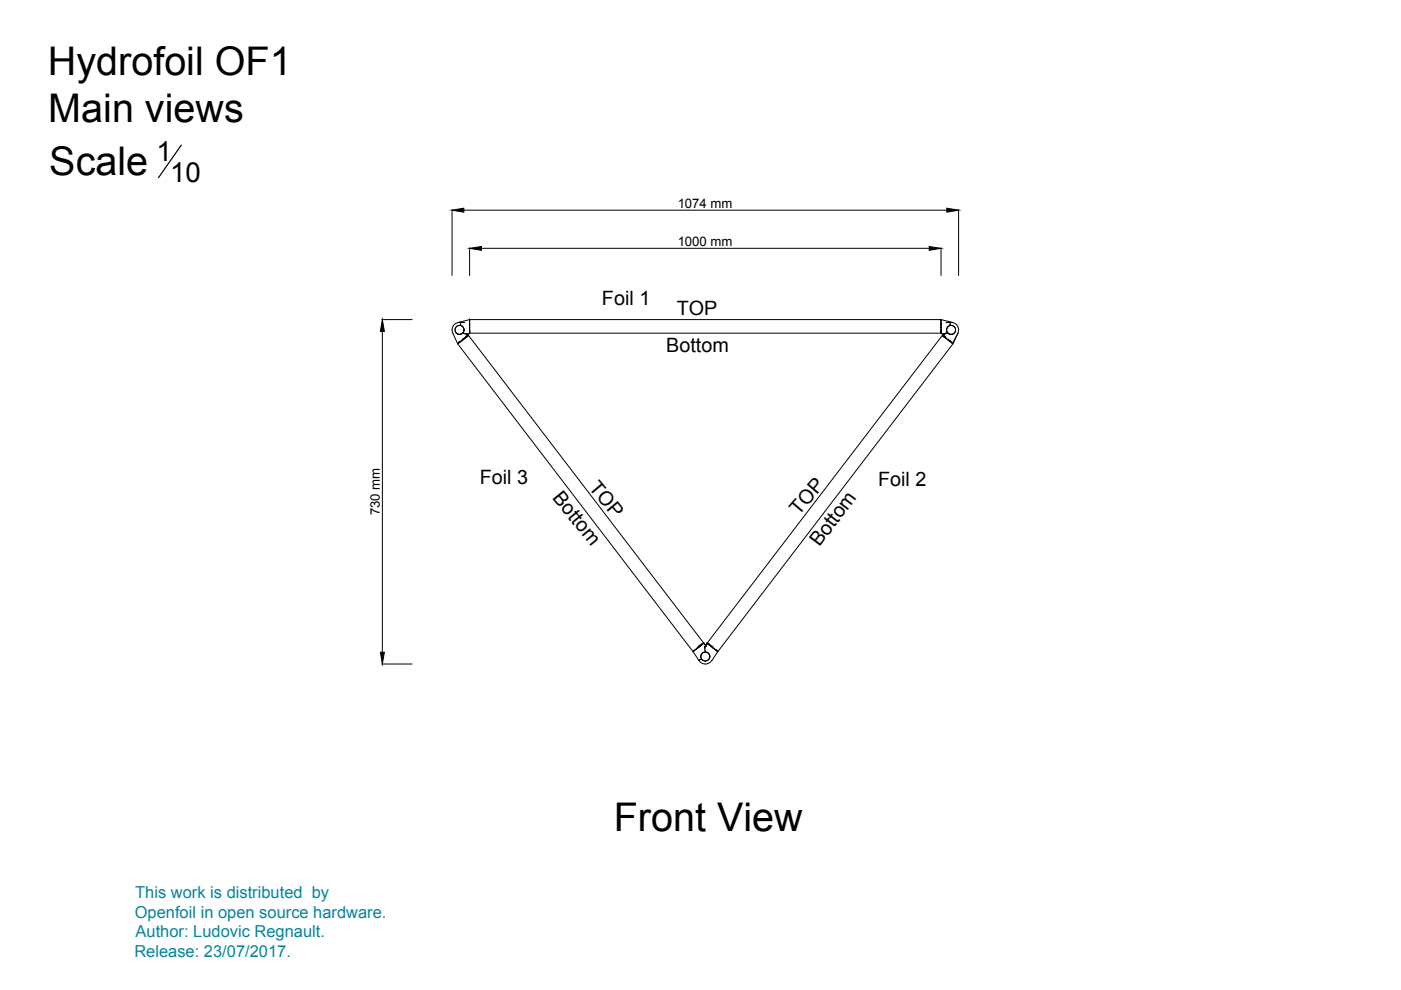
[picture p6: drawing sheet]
<svg xmlns="http://www.w3.org/2000/svg" width="297mm" height="210mm" viewBox="0 0 297 210" stroke-linecap="round" stroke-linejoin="round" font-family="sans-serif">
<!-- layer: OF1 -->
<g fill="none" stroke="#000" stroke-width=".21">
<path d="M96 70.6l1 2.3M96.7 69.3a.95 .95 0 0 1 1.5 .1 .95 .95 0 0 1-.4 1.4l-.3 .1a.95 .95 0 0 1-.9-.5l-.1-.6zM97 72.9h.1M97 72.9l49.9 65.3M97.1 72.9h.1M97.1 72.8h.1M97.2 72.8h.1M97.3 72.7h.1M97.4 72.7h.1M97.4 72.6h.1M97.5 72.6h.1M97.5 68.4a1.59 1.59 0 0 0-1.5 2.3"/>
<path d="M97.5 68.4h.1M97.5 68.3h.1M97.5 68.4h1.1M97.5 72.5l-.4 .4M97.6 68.4v.1M97.6 68.5v.3M97.6 72.5h.1M97.6 68.8l.1 .2M97.7 72.4h.1M97.7 69h.1M97.7 72.4l-.2 .1M97.7 72.3h.1"/>
<path d="M97.8 72.3h.1M97.9 72.2h.1M97.9 72.2l-.2 .2M98 72.2h.1M98 72.1h.1M98 72.2h-.1M98.1 72.1h.1M98.1 72.1l-.1 .1M98.2 70.6h.1M98.2 72h.1M98.3 71.9h.1M98.3 72h.1"/>
<path d="M98.3 70.7h.2M98.3 71.9l-.2 .2M98.5 70.7h.1M98.5 71.8h.1M98.5 71.7l-.2 .2M98.5 71.7h.1M98.6 70.8l.3 .1M98.7 71.7h.1M98.7 71.6h.1M98.8 71.6h.1M98.8 71.6l-.2 .1M98.8 71.5h.1"/>
<path d="M98.8 71.5v.1M98.9 71.4h.1M98.9 70.9h.1M98.9 70.8h.1M98.9 71.4l-.1 .1M99 70.8l-.1 .1M99 70.9h.1M99 71.4h.1M99 71.4h-.1M99 70.9v.2M99 71.1h.1M99.1 71.4h-.1"/>
<path d="M99.1 71.4h.1M99.1 71.3h.1M99.1 71h-.1M99.1 71.3v.1M99.1 70.9h-.1M99.2 70.8h-.1M99.2 71.2h.1M99.2 71.3h.1M99.2 71h.1M99.2 70.9l-.2 .2M99.2 71.2l-.1 .1M99.2 70.9v.1"/>
<path d="M99.3 71.2h-.1M99.3 71.2h.1M99.3 70.8l.1 .3M99.3 71.1v.1M99.4 71.1h.1M99.4 71.1l49.8 65.3M99.6 68.1h.1M99.6 68h.1M99.6 67.9h.1M99.6 67.8v.1M99.6 70.6h.1M99.6 67.8h.1"/>
<path d="M99.6 68.2v.4M99.6 68.5h.1M99.6 68.6h.1M99.6 68.6v.2M99.6 68.8v.2M99.6 69.1h.1M99.6 69v.2M99.6 69.2v.2M99.6 69.4h.1M99.6 69.5h.1M99.6 69.6h.1M99.6 69.7v.1"/>
<path d="M99.6 69.9h.1M99.6 69.9v.3M99.6 70.2v.1M99.6 70.3h.1M99.6 70.4h.1M99.6 70.4v.1M99.6 70.5h.1M99.6 68.2h.1M99.6 70.3v.1M99.6 70.5v.1M99.6 68v.2M99.6 68.3h.1"/>
<path d="M99.6 68.4h.1M99.6 68.7h.1M99.6 68.8h.1M99.6 68.9h.1M99.6 69h.1M99.6 69.2h.1M99.6 69.5v.2M99.6 70h.1M99.6 70.1h.1M99.6 70.2h.1M99.6 70.6l-.6 .3M99.6 67.8l-2.5 .6"/>
<path d="M99.6 70.6h99.9M99.6 67.8h99.9M199.5 68.1h.1M199.5 67.9h.1M199.5 67.8v.1M199.5 70.6h.1M199.5 67.8h.1M199.5 68.2v.4M199.5 68.5h.1M199.5 68.6h.1M199.5 68.6v.2M199.5 68.8v.2"/>
<path d="M199.5 69.1h.1M199.5 69v.2M199.5 69.2v.2M199.5 69.5h.1M199.5 69.6h.1M199.5 69.7v.1M199.5 69.9h.1M199.5 69.9v.3M199.5 70.2v.1M199.5 70.3h.1M199.5 70.4h.1M199.5 70.4v.1"/>
<path d="M199.5 70.5h.1M199.5 68.2h.1M199.5 70.2h.1M199.5 70.1h.1M199.5 70h.1M199.5 69.5v.2M199.5 69.3h.1M199.5 69.2h.1M199.5 69h.1M199.5 68.9h.1M199.5 68.8h.1M199.5 68.7h.1"/>
<path d="M199.5 68.4h.1M199.5 68.3h.1M199.5 68v.2M199.5 70.5v.1M199.5 70.3v.1M199.5 70.6l.6 .3v.2M199.5 67.8l2.6 .6M199.8 71.1h.1M199.8 71.1l.1 .1M199.8 71.1l-49.9 65.3M199.8 71.2h.1M199.9 71h.1"/>
<path d="M199.9 71.2h.1M199.9 70.9v.1M199.9 70.8l-.1 .3M199.9 70.9l.2 .2M199.9 71.2l.1 .1M199.9 70.8h.1M199.9 71.3h.1M199.9 71l.1 .1M200 71.1h.1M200 71.3l.1 .1M200 71.3h.1M200 71.4h.1"/>
<path d="M200.1 71.4h.1M200.1 71.1h.1M200.2 70.9h.1M200.2 71.4h.1M200.2 70.8h-.1M200.2 71.4l.1 .1M200.2 71.5h.1M200.3 71.5l.5 .4M200.3 71.5h.1M200.4 71.6h.1M200.5 70.8h.1M200.5 70.8l-.3 .1"/>
<path d="M200.5 71.7h.1M200.6 68.4h.9M200.6 71.7h.1M200.6 70.7h-.1M200.6 70.7h.1M200.7 71.9h.1M200.8 70.7h-.2M200.8 71.9h.1M200.8 70.6l-.1 .1M200.8 72h.1M200.8 71.9l.1 .1M200.9 72h.1"/>
<path d="M200.9 72l.4 .3M201 70.6h-.2M201 69.2a.95 .95 0 0 1 1.5 .4 .95 .95 0 0 1-.8 1.3 .95 .95 0 0 1-1-1.2zM201 72.1h.1M201.1 72.1h.1M201.1 72.2h.1M201.2 72.2h.1M201.3 72.2h.1M201.3 72.3h.1M201.3 72.3l.2 .2M201.4 72.3h.1M201.4 72.4h.1"/>
<path d="M201.4 68.8v.2M201.4 69h.1M201.5 72.5h.1M201.5 68.4l-.1 .4M201.5 72.5l.2 .1M201.6 72.5h.1M201.6 68.3h-.1M201.6 68.4a1.59 1.59 0 0 1 1.5 2.3M201.6 72.6h.1M201.7 72.6l.3 .2M201.8 72.6h.1M201.8 72.7h.1"/>
<path d="M202 72.8h.1M202 72.8l.1 .1M202.1 72.9h.1M202.1 72.9l-49.9 65.3M203.1 70.7l-1.1 2.1M203.1 70.6l-1 2.3M146.9 138.1h.1M146.9 138.2h.1M146.9 138.2l1.3 1.9M147 138.1h.1M147 138.1l-.1 .1M147.1 138l-.1 .1"/>
<path d="M147.1 138h.1M147.2 138h.1M147.2 138h-.1M147.3 137.9h.1M147.3 137.9l-.1 .1M147.3 137.8h.1M147.4 137.8h.1M147.5 137.7h.1M147.5 137.7l-.2 .2M147.7 137.6h.1M147.7 137.5l-.2 .2M147.7 137.5h.1"/>
<path d="M147.9 137.4h.1M148 137.4l-.3 .1M148 137.4h.1M148 137.3h.1M148.1 137.2h.1M148.1 137.3h.1M148.1 137.2l-.1 .2M148.2 137.2h.1M148.2 137.1h.1M148.3 137.1h.1M148.3 139.9a1.48 1.48 0 0 0 1.3 .9 1.48 1.48 0 0 0 1.3-.8M148.4 137.1l-.2 .1"/>
<path d="M148.4 137h.1M148.4 137v.1M148.5 137h.1M148.5 136.9h.1M148.5 136.9l-.1 .1M148.6 139.8l-.3 .1M148.6 136.8h.1M148.6 136.9h.1M148.7 139.7l-.1 .1M148.7 136.8h.1M148.8 136.8h.1M148.8 136.7h.1"/>
<path d="M148.8 139.7l-.1 .1M148.8 136.7l-.3 .2M148.9 136.6l-.1 .1M148.9 136.6h.1M149 136.6h.1M149.1 136.5h.1M149.1 136.4l-.2 .2M149.1 136.4h.1M149.2 136.4h.1M149.2 136.4l.2 .2M149.4 136.6l.3 .4M149.4 136.6h.1"/>
<path d="M149.4 136.6l.2 .2M149.4 137.3l.1 .9M149.5 138.2a.95 .95 0 0 0-.8 1.5 .95 .95 0 0 0 1.1 .4 .95 .95 0 0 0 .7-.9M149.5 138.2a.95 .95 0 0 1 1 1M149.6 136.8l.1-.2v.4l-.3 .3M149.6 137.1h-.2v.2M149.9 136.4l.1 .1M149.9 136.4h.1M149.9 136.4l-.4 .4M150 136.5h.1M150 136.5l.1 .1M150.1 136.6h.1"/>
<path d="M150.2 136.6h.1M150.2 136.7h.1M150.2 136.6l.1 .1M150.3 136.7h.1M150.3 136.7l.1 .1M150.4 136.8h.1M150.4 136.7h.1M150.4 136.8l.2 .1M150.5 136.8h.1M150.5 136.9h.1M150.6 136.9v.1M150.6 136.9h.1"/>
<path d="M150.6 137l.2 .1M150.7 137h.1M150.7 137.1h.1M150.8 137.1l.2 .2M150.9 137.1h.1M150.9 137.2h.1M151 137.2h.1M151 137.3l.1 .1M151.1 137.3h.1M151.1 137.4l.3 .1M151.2 137.4h.1M151.3 137.5h.1"/>
<path d="M151.4 137.5l.1 .1M151.4 137.6h.1M151.5 137.6l.2 .1M151.5 137.6h.1M151.6 137.7h.1M151.7 137.8l.2 .2M151.7 137.8h.1M151.8 137.8h.1M151.8 137.9h.1M151.9 138h.1M151.9 138l.2 .1M152.1 138.1h.1"/>
<path d="M152.1 138.1l.1 .1M152.2 138.2h.1M152.2 138.2l-1.3 1.9M148.2 140h.1"/>
<circle cx="97.4" cy="69.9" r=".95"/>
<circle cx="201.7" cy="69.9" r=".95"/>
<circle cx="149.5" cy="139.2" r=".95"/>
</g>
<!-- layer: Cotation -->
<path d="M95.8 44.4v14M98.3 44.6h102.4M99.6 52.6v5.8M102.1 52.6h94.9M199.5 52.6v5.8M203.2 44.4v14M80.9 67.8h6.5M81.1 70.3v68M80.9 140.8h6.5" fill="none" stroke="#000" stroke-width=".21"/>
<path d="M95.8 44.6l2.5-.5v.9zM99.6 52.6l2.5-.3v.8zM197 52.3l2.5 .3-2.5 .5zM200.7 44.1l2.5 .5-2.5 .4zM81.1 67.8l.4 2.5h-.9zM80.6 138.3h.9l-.4 2.5z" fill="#000" stroke="#000" stroke-width=".21"/>
<!-- layer: Text -->
<path d="M38.4 30.8l-4.8 6.9" fill="none" stroke="#000" stroke-width=".25"/>
<g font-size="8.4">
<text x="10.2" y="15.9">Hydrofoil OF1</text>
<text x="10.2" y="25.9">Main views</text>
<text x="10.5" y="37.2">Scale</text>
<text x="130.1" y="176.2">Front View</text>
</g>
<g font-size="5.9">
<text x="33.1" y="34.2">1</text>
<text x="36.1" y="38.5">10</text>
</g>
<g font-size="4.2">
<text x="127.6" y="64.7">Foil 1</text>
<text x="143.5" y="66.8">TOP</text>
<text x="141.3" y="74.6">Bottom</text>
<text x="101.7" y="102.6">Foil 3</text>
<text x="117" y="105.6" transform="rotate(51 117 105.6)">Bottom</text>
<text x="124.7" y="103.4" transform="rotate(50 124.7 103.4)">TOP</text>
<text x="186.2" y="103">Foil 2</text>
<text x="169.4" y="109.5" transform="rotate(-50 169.4 109.5)">TOP</text>
<text x="173.7" y="116.1" transform="rotate(-53 173.7 116.1)">Bottom</text>
</g>
<g font-size="3.5" fill="#07839c">
<text x="28.7" y="190.4">This work is distributed by</text>
<text x="28.6" y="194.6">Openfoil in open source hardware.</text>
<text x="28.5" y="203">Release: 23/07/2017.</text>
<text x="28.7" y="198.7">Author: Ludovic Regnault.</text>
</g>
<g font-size="2.8">
<text x="143.7" y="44.1">1074 mm</text>
<text x="143.7" y="52.1">1000 mm</text>
<text x="80.5" y="109.3" transform="rotate(-90 80.5 109.3)">730 mm</text>
</g>
</svg>
